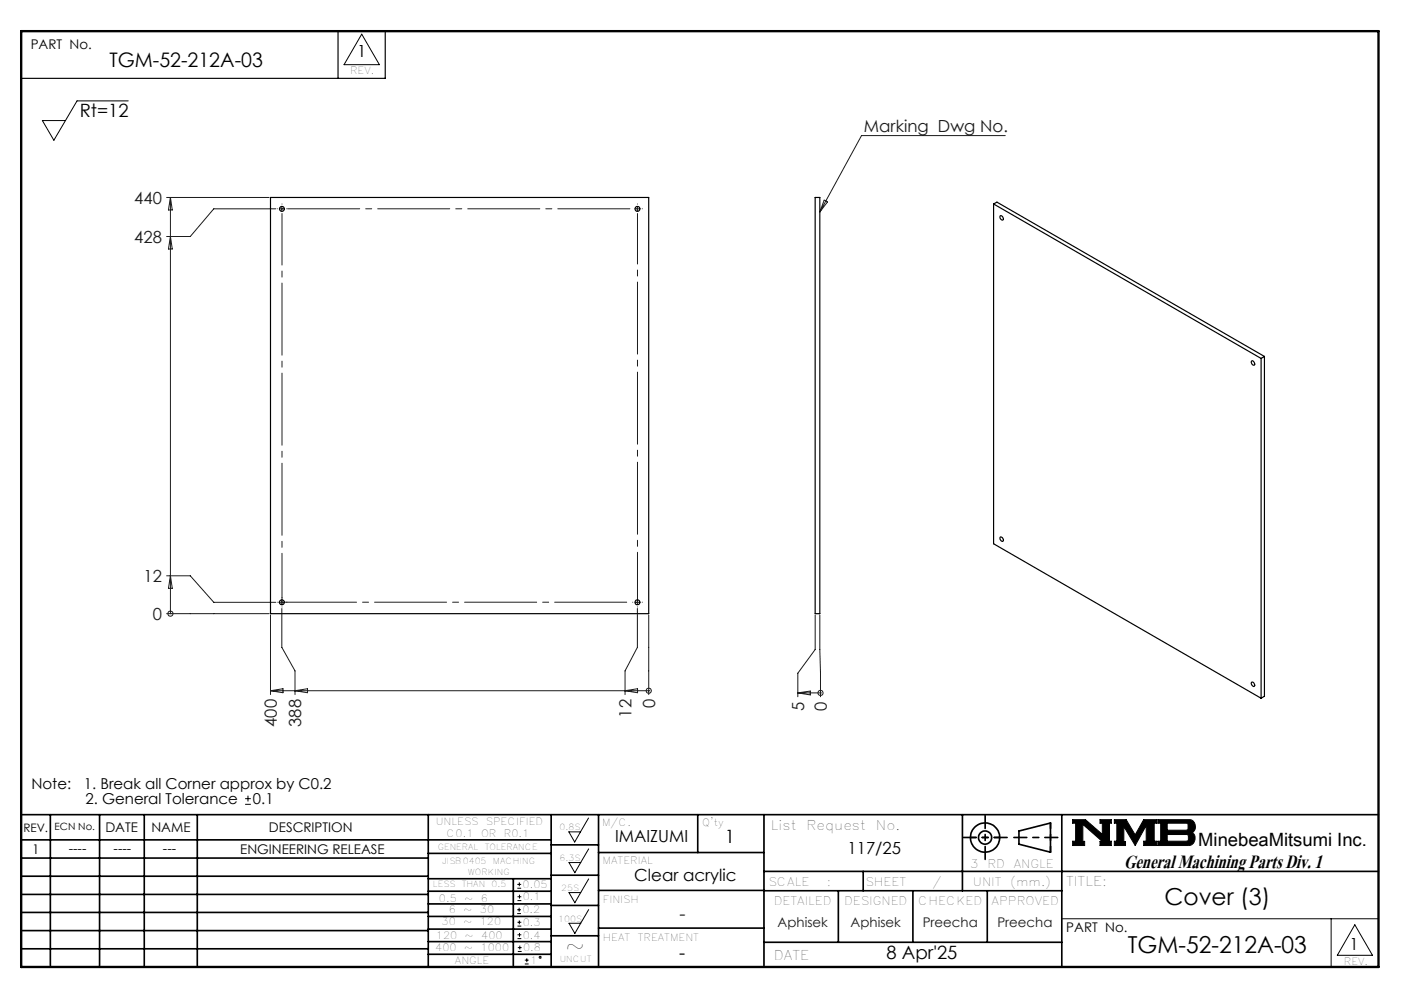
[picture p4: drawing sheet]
<svg xmlns="http://www.w3.org/2000/svg" width="297mm" height="210mm" viewBox="0 0 297 210" stroke-linecap="round" stroke-linejoin="round" font-family="sans-serif">
<g fill="none" stroke="#000" stroke-width=".21">
<path d="M76.5 7.2l3.8 6.5h-7.5zM27.1 21.3h-10.8l-4.9 8.4-2.4-4.2h4.9M51.9 170.1h1.2M51.9 168.9h1.2M52.5 168.3v1.2M120.3 175.9h2.5l-1.2 2.2zM124.5 173l-1.7 2.9M124.5 179.5l-1.7 2.9M226.9 173.3h2.7l3.6 3.2v-2.4h-.5v-.8h2.4v.8h-.4v3.8h.4v.9h-2.4v-.9h.5l-4.1-3.6v3.6h.3v.9h-2.5v-.9h.6v-3.8h-.6zM235.7 173.3h2.5l1.9 3.3 1.8-3.3h2.8v.8h-.5v3.8h.5v.9h-2.8v-.9h.6v-3.3l-2.4 4.2-2.4-4v3.2h.4v.8h-2.4v-.9h.6v-3.8h-.6zM244.9 173.3h6.6a1.47 1.47 0 0 1 1.3 1.2 1.47 1.47 0 0 1-.7 1.6 1.48 1.48 0 0 1 .7 1.6 1.48 1.48 0 0 1-1.4 1.1h-6.5v-.9h.6v-3.8h-.6zM246.9 174.1h4.1l.3 .2v1l-.3 .3h-4.1z"/>
<path d="M246.9 176.5h4.2l.3 .3v.8l-.4 .3h-4.1zM109.4 193.2h.8M109.4 192.4h.8M109.4 187.8h.8M109.4 187h.8M109.5 198.5h.8M109.5 197.7h.8M109.5 195.9h.8M109.5 195h.8M109.5 190.5h.8M109.5 189.6h.8M109.8 192v.8"/>
<path d="M109.9 194.7v.8M109.9 186.6v.8M109.9 189.2v.8M109.9 197.3v.8M110 200v.8M120.4 182.4h2.4l-1.2 2.2zM120.4 188.8h2.4l-1.2 2.1zM120.4 195.3h2.4l-1.2 2.1zM124.5 185.9l-1.7 2.9M124.5 192.4l-1.7 2.9M224.6 194.3h67M281.6 194.3v10.2"/>
<path d="M286.6 195.6l3.7 6.4h-7.4zM109.5 201.2h.8M109.5 200.4h.8M111 203.9h.8M111 203.1h.8M111.4 202.7v.8"/>
<circle cx="114.3" cy="202.5" r=".2"/>
</g>
<g fill="none" stroke="#000" stroke-width=".35">
<path d="M4.5 172.3h287.1M4.5 177.6h112.1M10.7 172.3v32.2M21.1 172.3v32.2M30.5 172.3v32.2M41.7 172.3v32.2M90.6 172.3v32.2M116.6 172.3v32.2M116.6 178.7h10M126.6 172.3v32.2M147.6 172.3v8M161.6 172.3v32.2"/>
<path d="M203.6 172.3v16.1M215.5 175.7l6.7-1.6v6.1l-6.7-1.7zM224.6 172.3v32.2M4.5 185.3h86.1M4.5 181.5h86.1M4.5 189.2h86.1M4.5 193h86.1M4.5 196.8h86.1M90.6 199.1h26M90.6 193.8h26M90.6 188.5h26M90.6 191.2h26"/>
<path d="M90.6 180.5h26M90.6 185.8h26M90.6 196.5h26M108.6 185.8v18.5M116.6 185.1h10M116.6 191.5h10M116.6 197.9h10M126.6 196.3h35M126.6 188.3h35M126.6 180.3h35M161.6 184.3h130M161.6 199.3h63"/>
<path d="M161.6 188.4h63M177.3 188.4v10.9M182.6 184.3v4.1M193.1 188.4v10.9M208.8 188.4v10.9M4.5 200.7h86.1M90.6 201.8h26"/>
<circle cx="208.4" cy="177.1" r="3.1"/>
<circle cx="208.4" cy="177.1" r="1.4"/>
</g>
<path d="M4.5 6.6h287.1" fill="none" stroke="#000" stroke-width=".21" stroke-dasharray="6.3 1.3 1.3 1.3" stroke-dashoffset="1.9"/>
<g fill="none" stroke="#000" stroke-width=".25">
<path d="M71.5 6.6v10M81.5 6.6v10h-77M57.2 41.8h80v88h-80zM172.4 41.8h1v88h-1zM210.2 43.1l56.6 32.7M210.2 43.1v71.9l56.6 32.7M210.2 43.1l.7-.4 56.6 32.7M211.6 45.7a.52 .52 0 0 1 .5 .2 .52 .52 0 0 1 0 .7l-.5-.5zM264.8 76.3a.57 .57 0 0 1 .5 .4 .57 .57 0 0 1-.1 .5 .63 .63 0 0 1-.4-.9zM266.8 75.8v71.9M267.5 75.4l-.7 .4M267.5 75.4v71.8l-.7 .5"/>
<path d="M211.6 113.6a.52 .52 0 0 1 .5 .3 .52 .52 0 0 1 0 .6l-.5-.4zM264.8 144.3a.52 .52 0 0 1 .5 .3 .52 .52 0 0 1-.1 .6l-.4-.3z"/>
<circle cx="59.6" cy="44.2" r=".52"/>
<circle cx="134.8" cy="44.2" r=".52"/>
<circle cx="59.6" cy="127.4" r=".52"/>
<circle cx="134.8" cy="127.4" r=".52"/>
</g>
<path d="M205.3 177.1h6.2M222.2 174v6.2" fill="none" stroke="#000" stroke-width=".35" stroke-dasharray="15.2 1.3 1.3 1.3" stroke-dashoffset="14.1"/>
<path d="M203.8 177.1h9.2M208.4 172.5v9.2M214.5 177.1h9.3" fill="none" stroke="#000" stroke-width=".35" stroke-dasharray="15.2 1.3 1.3 1.3" stroke-dashoffset="12.5"/>
<path d="M4.5 6.6h287.1v197.9h-287.1z" fill="none" stroke="#000" stroke-width=".5"/>
<path d="M226.9 173.3v.8h.6v3.8h-.6v.9h2.5v-.9h-.3v-3.6l4.1 3.6h-.5v.9h2.4v-.9h-.4v-3.8h.4v-.8h-2.4v.8h.5v2.4l-3.6-3.2zM235.7 173.3v.8h.6v3.8h-.6v.9h2.4v-.8h-.4v-3.2l2.4 4 2.4-4.2v3.3h-.6v.9h2.8v-.9h-.5v-3.8h.5v-.8h-2.8l-1.8 3.3-1.9-3.3zM246.9 176.5h4.2l.3 .2v1l-.3 .2h-4.2zM244.9 173.3v.8h.6v3.8h-.6v.9h6.9l.7-.5 .3-.9-.1-.7-.6-.6a1.48 1.48 0 0 0 .7-1.6 1.48 1.48 0 0 0-1.3-1.2zM246.9 174.1h4.1l.3 .2v1.1l-.2 .2h-4.2z" fill-rule="evenodd" fill="#000"/>
<g fill="none" stroke="#191924" stroke-width=".21">
<path d="M212.7 28.7h-30.5l-8.8 16.1M35.2 41.8h21.7M36.1 41.8v88M36.1 50l.3 2.7h-.8zM36.1 41.8l.3 2.6h-.8zM58.3 44.2h-13.1l-4.9 5.8h-5.1M59.1 44.2h1M59.6 43.7v1M134.3 44.2h1M134.8 43.7v1M174.3 42.3l.7 .4-1.6 2.1zM35.2 121.8h5.1l4.9 5.6h13.1"/>
<path d="M35.2 129.8h21.7M36.1 129.8h.1M36.1 121.8l.3 2.6h-.8zM57.2 130.1v16.8M59.1 127.4h1M59.6 126.9v1M59.6 128.7v8.2l2.8 5v5M134.3 127.4h1M134.8 126.9v1M134.8 128.7v8.2l-2.6 5v5M137.2 130.1v16.8M172.4 130.1v7.3l-3.6 5v4.9"/>
<path d="M173.4 130.1l.2 17.2M57.2 146.1h80M57.2 146.1l2.7-.4v.8zM62.4 146.1l2.7-.4v.8zM132.2 146.1l2.7-.4v.8zM137.2 146.1h.1M168.8 146.5h4.8M168.8 146.5l2.6-.4v.9zM173.6 146.5h.1"/>
<circle cx="36" cy="129.8" r=".54"/>
<circle cx="137.2" cy="146.1" r=".55"/>
<circle cx="173.6" cy="146.5" r=".55"/>
</g>
<path d="M58.7 44.2h-.1M59.7 43.2v-.1M60.7 44.2h.1M134.9 43.2v-.1M135.9 44.2h.1M58.7 127.4h-.1M59.7 126.4v-.1M59.7 128.4h.1M60.7 127.4h.1M134.9 126.4v-.1M134.9 128.4h.1M135.9 127.4h.1" fill="none" stroke="#191924" stroke-width=".21" stroke-dasharray="15.2 1.3 1.3 1.3"/>
<path d="M133.9 127.4h-75" fill="none" stroke="#191924" stroke-width=".21" stroke-dasharray="15.2 1.3 1.3 1.3" stroke-dashoffset="-1.3"/>
<path d="M133.9 44.2h-73.7" fill="none" stroke="#191924" stroke-width=".21" stroke-dasharray="15.2 1.3 1.3 1.3" stroke-dashoffset="-.6"/>
<path d="M134.9 45.2v82.3" fill="none" stroke="#191924" stroke-width=".21" stroke-dasharray="15.2 1.3 1.3 1.3" stroke-dashoffset="4.6"/>
<path d="M59.7 45.2v82.7" fill="none" stroke="#191924" stroke-width=".21" stroke-dasharray="15.2 1.3 1.3 1.3" stroke-dashoffset="4.3"/>
<text font-size="6.2" x="237.8" y="183.6">General Machining Parts Div. 1</text>
<g font-size="4.9">
<text x="246.3" y="191.4">Cover (3)</text>
<text x="119.6" y="201.8">~</text>
<text x="238.6" y="201.5">TGM-52-212A-03</text>
</g>
<text font-size="4.2" x="23.1" y="14.3">TGM-52-212A-03</text>
<g font-size="3.9">
<text x="16.9" y="24.6">Rt=12</text>
<text x="153.3" y="178.4">1</text>
<text x="253.5" y="178.9">MinebeaMitsumi Inc.</text>
<text x="143.7" y="202.9">-</text>
<text x="187.6" y="202.9">8 Apr'25</text>
</g>
<text font-size="3.9" fill="#191924" x="143.7" y="194.6">-</text>
<g font-size="3.5">
<text x="75.6" y="12.1">1</text>
<text x="130.1" y="178.2">IMAIZUMI</text>
<text x="179.3" y="180.5">117/25</text>
<text x="134.2" y="186.3">Clear acrylic</text>
<text x="285.5" y="200.9">1</text>
</g>
<g font-size="3.5" fill="#191924">
<text x="182.8" y="27.9">Marking Dwg No.</text>
<text x="28.4" y="43.1">440</text>
<text x="28.4" y="51.3">428</text>
<text x="30.4" y="123.1">12</text>
<text x="32.3" y="131.1">0</text>
<text x="138.6" y="149.8" transform="rotate(-90 138.6 149.8)">0</text>
<text x="58.6" y="153.7" transform="rotate(-90 58.6 153.7)">400</text>
<text x="63.7" y="153.7" transform="rotate(-90 63.7 153.7)">388</text>
<text x="133.6" y="151.8" transform="rotate(-90 133.6 151.8)">12</text>
<text x="170.1" y="150.3" transform="rotate(-90 170.1 150.3)">5</text>
<text x="174.9" y="150.3" transform="rotate(-90 174.9 150.3)">0</text>
</g>
<g font-size="3.2">
<text x="6.6" y="166.9">Note:</text>
<text x="17.7" y="166.9">1. Break all Corner approx by C0.2</text>
<text x="18.1" y="170.1">2. General Tolerance</text>
<text x="53.5" y="170.1">0.1</text>
</g>
<g font-size="2.8">
<text x="6.5" y="10.4">PART No.</text>
<text x="22.3" y="175.9">DATE</text>
<text x="32" y="175.9">NAME</text>
<text x="56.9" y="175.9">DESCRIPTION</text>
<text x="163.1" y="175.4">List</text>
<text x="170.6" y="175.4">Request</text>
<text x="185.3" y="175.4">No.</text>
<text x="6.8" y="180.6">1</text>
<text x="14.5" y="180.3">----</text>
<text x="24" y="180.3">----</text>
<text x="34.5" y="180.3">---</text>
<text x="50.8" y="180.7">ENGINEERING RELEASE</text>
<text x="225.5" y="187.3">TITLE:</text>
<text x="225.6" y="197.2">PART No.</text>
<text x="163.7" y="203">DATE</text>
</g>
<g font-size="2.8" fill="#191924">
<text x="164.5" y="196.1">Aphisek</text>
<text x="179.9" y="196.1">Aphisek</text>
<text x="195.2" y="196.1">Preecha</text>
<text x="211" y="196.1">Preecha</text>
</g>
<g font-size="2.5">
<text x="4.9" y="175.9">REV.</text>
<text x="205.2" y="183.6">3</text>
<text x="208.9" y="183.6">RD</text>
<text x="214.4" y="183.6">ANGLE</text>
<text x="162.5" y="187.3">SCALE</text>
<text x="163.7" y="191.5">DETAILED</text>
<text x="174.9" y="187.3">:</text>
<text x="178.6" y="191.5">DESIGNED</text>
<text x="183.1" y="187.3">SHEET</text>
<text x="194.2" y="191.5">CHECKED</text>
<text x="197.2" y="187.3">/</text>
<text x="205.8" y="187.3">UNIT</text>
<text x="209.8" y="191.5">APPROVED</text>
<text x="213.7" y="187.3">(mm.)</text>
</g>
<g font-size="2.1">
<text x="74.1" y="15.7">REV.</text>
<text x="11.6" y="175.6">ECN No.</text>
<text x="92.2" y="174.5">UNLESS</text>
<text x="94.5" y="177.1">C0.1</text>
<text x="101.8" y="177.1">OR</text>
<text x="102.8" y="174.5">SPECIFIED</text>
<text x="106.6" y="177.1">R0.1</text>
<text x="127.3" y="174.7">M/C.</text>
<text x="148.6" y="174.8">Q'ty</text>
<text x="127.5" y="182.8">MATERIAL</text>
<text x="92.8" y="190.8">0.5</text>
<text x="98.2" y="190.8">~</text>
<text x="101.7" y="190.8">6</text>
<text x="110.6" y="187.8">0.05</text>
<text x="110.6" y="190.4">0.1</text>
<text x="127.6" y="190.9">FINISH</text>
<text x="93.4" y="195.7">30</text>
<text x="94.9" y="193">6</text>
<text x="98" y="195.7">~</text>
<text x="98" y="193">~</text>
<text x="101.5" y="195.7">120</text>
<text x="101.5" y="193">30</text>
<text x="110.5" y="193.2">0.2</text>
<text x="110.6" y="195.9">0.3</text>
<text x="92.1" y="201.1">400</text>
<text x="92.2" y="198.6">120</text>
<text x="96.2" y="203.9">ANGLE</text>
<text x="98.2" y="201.1">~</text>
<text x="98.3" y="198.6">~</text>
<text x="101.7" y="201.1">1000</text>
<text x="101.8" y="198.6">400</text>
<text x="110.6" y="198.5">0.4</text>
<text x="110.7" y="201.2">0.8</text>
<text x="112.1" y="203.9">1</text>
<text x="127.6" y="199">HEAT</text>
<text x="134.9" y="199">TREATMENT</text>
<text x="284.3" y="204.1">REV.</text>
</g>
<g font-size="1.8">
<text x="92.6" y="179.7">GENERAL</text>
<text x="102.5" y="179.7">TOLERANCE</text>
<text x="118.4" y="175.6">0.8S</text>
<text x="93.5" y="182.6">JISB0405</text>
<text x="99" y="185">WORKING</text>
<text x="104.3" y="182.6">MACHING</text>
<text x="118.4" y="182.1">6.3S</text>
<text x="91.6" y="187.6">LESS</text>
<text x="97.7" y="187.6">THAN</text>
<text x="104" y="187.6">0.5</text>
<text x="118.7" y="188.4">25S</text>
<text x="118.1" y="194.9">100S</text>
<text x="118.4" y="203.4">UNCUT</text>
</g>
</svg>
